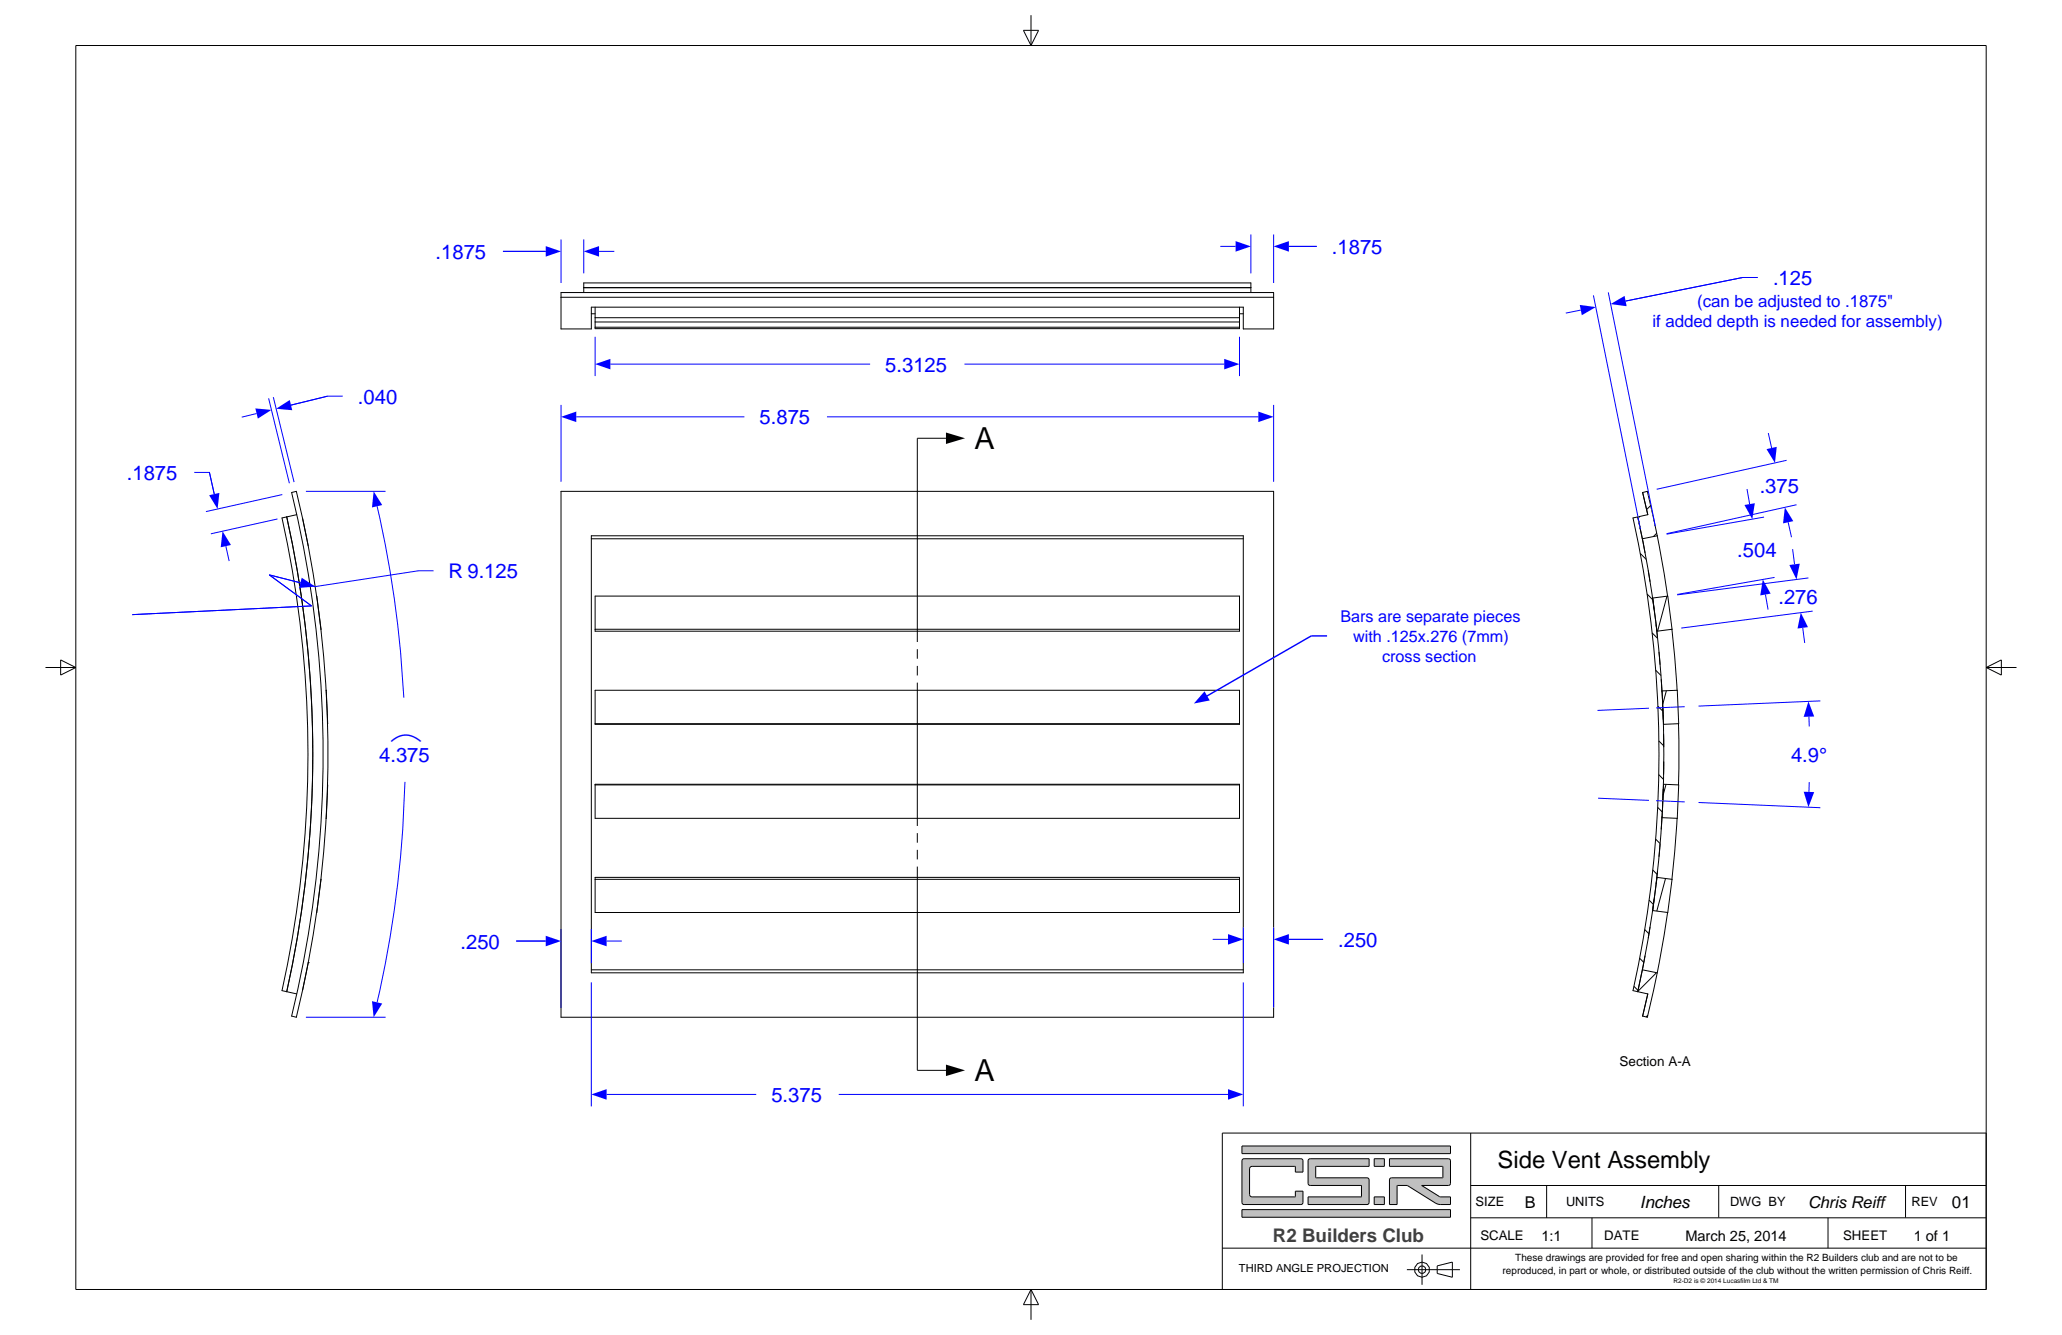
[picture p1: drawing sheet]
<svg xmlns="http://www.w3.org/2000/svg" width="432mm" height="279mm" viewBox="0 0 432 279" stroke-linecap="round" stroke-linejoin="round" font-family="sans-serif">
<g fill="none" stroke="#000" stroke-width=".21">
<path d="M198.1 91.7h-6v42.7M117.5 102.8h149.2v110.1h-149.2zM123.8 112.1h136.6v91.5h-136.6zM123.8 112.8h136.6M124.6 124.8h135v7.3h-135zM124.6 131.7h135M192.1 135.9v2M192.1 139.4v2M124.6 144.5h135v7.1h-135zM124.6 151.5h135M192.1 142.9v30M124.6 164.1h135v7.2h-135z"/>
<path d="M124.6 164.3h135M192.1 174.4v2M192.1 177.9v2M124.6 183.6h135v7.4h-135zM124.6 184h135M192.1 181.4v42.6h6M123.8 203h136.6"/>
</g>
<path d="M198.1 90.5l4 1.2-4 1.2zM198.1 222.8l4 1.2-4 1.2z" fill="#000"/>
<path d="M117.5 87.2l3.2-1.1v2.2z" fill="#00f"/>
<path d="M120.7 87.2h35.2" fill="none" stroke="#00f" stroke-width=".21"/>
<path d="M263.5 86.1l3.2 1.1-3.2 1.1z" fill="#00f"/>
<path d="M117.5 84.7v16.1M173.2 87.2h90.3M266.7 84.7v16.1" fill="none" stroke="#00f" stroke-width=".21"/>
<path d="M123.8 229.1l3.2-1.1v2.2z" fill="#00f"/>
<path d="M127 229.1h31.4" fill="none" stroke="#00f" stroke-width=".21"/>
<path d="M257.2 228l3.2 1.1-3.2 1.1z" fill="#00f"/>
<path d="M108.1 196.9h6.2M123.8 205.6v26M260.4 205.6v26M175.6 229.1h81.6" fill="none" stroke="#00f" stroke-width=".21"/>
<path d="M114.3 195.8l3.2 1.1-3.2 1.1z" fill="#00f"/>
<path d="M108.1 196.9h6.2" fill="none" stroke="#00f" stroke-width=".21"/>
<path d="M123.8 196.9l3.2-1.1v2.2z" fill="#00f"/>
<path d="M117.5 194.4v16.5M123.8 194.4v7.2M127 196.9h3.2M269.9 196.6h7.2" fill="none" stroke="#00f" stroke-width=".21"/>
<path d="M257.2 195.5l3.2 1.1-3.2 1.1z" fill="#00f"/>
<path d="M254 196.6h3.2" fill="none" stroke="#00f" stroke-width=".21"/>
<path d="M266.7 196.6l3.2-1.1v2.2z" fill="#00f"/>
<path d="M105.3 52.6h9M260.4 194.1v7.5M266.7 194.1v16.8M269.9 196.6h7.2" fill="none" stroke="#00f" stroke-width=".21"/>
<path d="M117.5 61.2h149.2v7.6h-6.3v-4.5h-136.6v4.5h-6.3zM117.5 62.2h149.2M122.2 60.2h139.7M122.2 61.2v-2h139.7v2M123.8 65.7h.8M124.6 67.4h135M124.6 64.3v4.5h135v-4.5M124.6 66.5h135M124.6 68.5h135M259.6 65.7h.8" fill="none" stroke="#000" stroke-width=".21"/>
<path d="M114.3 51.5l3.2 1.1-3.2 1.1z" fill="#00f"/>
<path d="M105.3 52.6h9" fill="none" stroke="#00f" stroke-width=".21"/>
<path d="M122.2 52.6l3.2-1.1v2.2z" fill="#00f"/>
<path d="M117.5 50.1v9.1M122.2 50.1v7.1M128.6 52.6h-3.2M269.9 51.6h5.8" fill="none" stroke="#00f" stroke-width=".21"/>
<path d="M266.7 51.6l3.2-1.1v2.2z" fill="#00f"/>
<path d="M269.9 51.6h5.8" fill="none" stroke="#00f" stroke-width=".21"/>
<path d="M258.7 50.5l3.2 1.1-3.2 1.1z" fill="#00f"/>
<path d="M255.5 51.6h3.2M261.9 49.1v8.1M266.7 49.1v10.1" fill="none" stroke="#00f" stroke-width=".21"/>
<path d="M124.6 76.2l3.2-1.1v2.2z" fill="#00f"/>
<path d="M127.8 76.2h54.4" fill="none" stroke="#00f" stroke-width=".21"/>
<path d="M256.4 75.1l3.2 1.1-3.2 1.1z" fill="#00f"/>
<path d="M124.6 70.5v8.2M202 76.2h54.4M259.6 70.5v8.2M71.8 82.9h-3.2l-7.7 1.9" fill="none" stroke="#00f" stroke-width=".21"/>
<path d="M60 108.2a228.6 228.6 0 0 1 0 99.3 228.6 228.6 0 0 0 0-99.3zM61.1 103.1l1-.3a231.8 231.8 0 0 1 0 110.1l-1-.2a230.8 230.8 0 0 0 0-109.6zM62.1 107.7l-3 .7a227.6 227.6 0 0 1 0 98.9l3 .7M63.4 108.5l1.1 5.8M66.3 124.8l.9 6.9M67.2 131.7h.1M68.3 144.5l.3 7M68.6 164.3l-.3 7M67.2 184h.1M67.2 184l-.9 7M64.5 201.5l-1.1 5.7M64.5 201.5h.1" fill="none" stroke="#000" stroke-width=".21"/>
<path d="M53.5 85.5l3.3 .3-2.8 1.8z" fill="#00f"/>
<path d="M53.7 86.5l-3.1 .8" fill="none" stroke="#00f" stroke-width=".21"/>
<path d="M57.8 85.5l2.9-1.8 .5 2.2z" fill="#00f"/>
<path d="M56.2 83.4l4.4 17.7M57.2 83.1l4.4 17.8M68.6 82.9l-7.7 1.9M90.8 119.5h-3.2l-21.6 3.3" fill="none" stroke="#00f" stroke-width=".21"/>
<path d="M63.2 120.9l2.8 1.9-3.4 .2z" fill="#00f"/>
<path d="M66 122.8l-9.6-2.5 8.8 6.5-37.5 1.8" fill="none" stroke="#00f" stroke-width=".21"/>
<path d="M78.2 102.8l1.8 2.9-2.1 .5z" fill="#00f"/>
<path d="M79 106a228.5 228.5 0 0 1 5.6 40" fill="none" stroke="#00f" stroke-width=".21"/>
<path d="M77.9 209.5l2.1 .5-1.8 2.9z" fill="#00f"/>
<path d="M40.7 98.9h3.2l1 4.5M64.1 102.8h16.6M84.8 163.6a229.8 229.8 0 0 1-5.8 46.2M64.1 212.9h16.6" fill="none" stroke="#00f" stroke-width=".21"/>
<path d="M43.8 103.6l2.1-.4-.3 3.3z" fill="#00f"/>
<path d="M43.9 98.9l1 4.5" fill="none" stroke="#00f" stroke-width=".21"/>
<path d="M46.6 111.2l1.8 2.9-2.2 .4z" fill="#00f"/>
<path d="M47.3 114.3l.7 3.1M58.1 108.6l-13.9 3.1M59.1 103.5l-16 3.6" fill="none" stroke="#00f" stroke-width=".21"/>
<g fill="none" stroke="#000" stroke-width=".21">
<path d="M342.9 108.2h.1M343.4 108.1l-.4 .4M343.5 115.8l1.2 1.3M343.9 112.8l-.9-4.6a228.6 228.6 0 0 1 0 99.3l.9-4.5M343.9 112.8l.2 .8M344 103.1l1.1 4.6-3.1 .7a227.6 227.6 0 0 1 0 98.9l3.1 .7-1.1 4.7 1 .2 2-9.3M344 103.1l1-.3 2 9.3M344 103.1l1.1 4.6M344.1 113.7l.4 2M344.1 113.8l.1 .2M345.2 119.4l.3 2.3M345.7 105.8l-.9 .8"/>
<path d="M346.9 111.6l-.7 .7M347 112.1l2.2 12.7M347 112.1l-3.1 .7M344.9 124.3l1.2 1.2M346 132.5l1.1 1.1M346.1 125.1l.3 2.4M346.1 125.2l3.1-.4 .9 6.9-3.1 .4zM346.8 130.8l.3 2.5M347.4 136.5l.2 2.6M349.1 124.8l-2 7.3M350.1 131.7l1.1 12.8M346.7 140.3l1.1 1.1"/>
<path d="M347.2 147.8l1 1.1M347.4 155.1l1 1M347.9 142.2l.1 2.6M348.1 144.6l3.1-.1 .3 7-3.1 .1zM348.2 147.9l.1 2.7M348.4 153.7v2.6M348.4 159.4v2.7M349 144.6l-.8 2.8M351.5 151.5v12.8M346.7 175.6l.9 1M347.1 169l1 .9M347.4 162.1l1 1"/>
<path d="M347.6 176.7l-.2 2.5M348 170.9l-.1 2.6M348.3 165.2l-.1 2.6M348.4 164.1l3.1 .2-.3 7-3.1-.2zM348.9 164.2l-.6 2.2M351.2 171.3l-1.1 12.7M344.4 194.5l.9 .9M345.3 188.4l.9 .9M345.5 194l-.3 2.3M346.1 182.1l.9 .9M346.4 188.2l-.3 2.4M347 183.6l3.1 .4-.9 7-3.1-.4z"/>
<path d="M347.1 182.4l-.3 2.5M348.8 183.9l-1.9 6.8M349.2 191l-2.2 12.6M342.2 206.4l.8 .9M343.4 200.6l.8 .8M343.9 203l3.1 .6M344.1 202.2l-.2 .8M344.2 201.8l-.1 .1M344.5 200.1l-.4 2M345.1 212.5l-.4 .3M346.9 203.6l-3.9 3.9"/>
</g>
<path d="M373.8 106.2l1.7 2.9-2.1 .4z" fill="#00f"/>
<path d="M374.5 109.3l.7 3.1" fill="none" stroke="#00f" stroke-width=".21"/>
<path d="M369.9 94l2.2-.5-.4 3.4z" fill="#00f"/>
<path d="M370.3 90.6l.7 3.2M374.1 96.3l-27.2 6.1M376.2 105.6l-27.2 6.1" fill="none" stroke="#00f" stroke-width=".21"/>
<path d="M365.3 105.7l2.2-.4-.6 3.4z" fill="#00f"/>
<path d="M365.8 102.4l.6 3.1" fill="none" stroke="#00f" stroke-width=".21"/>
<path d="M369.1 121.3l1.7 2.9-2.2 .4z" fill="#00f"/>
<path d="M369.4 108.2l-20.4 3.6M369.7 124.4l.5 3.2M371.6 120.8l-20.4 3.6" fill="none" stroke="#00f" stroke-width=".21"/>
<path d="M374.7 118.2l2.2-.2-.7 3.3z" fill="#00f"/>
<path d="M375.4 114.9l.4 3.2" fill="none" stroke="#00f" stroke-width=".21"/>
<path d="M377.1 128.2l1.5 3.1-2.2 .2z" fill="#00f"/>
<path d="M377.5 131.4l.4 3.2M378.7 121l-27.5 3.5M379.6 127.9l-27.5 3.6M345.3 148.2l-10.8 .5M352.8 147.9l-6 .3M334.7 167.1l10.6 .4M346.8 167.6l6 .2" fill="none" stroke="#00f" stroke-width=".21"/>
<path d="M378.7 146.8l1.2 3.2h-2.2z" fill="#00f"/>
<path d="M378.8 150l.1 2" fill="none" stroke="#00f" stroke-width=".21"/>
<path d="M377.7 165.7l2.2 .1-1.2 3.1z" fill="#00f"/>
<path d="M368.1 58.1h-3.2l-24.5 4.9M381.2 146.7l-25.5 1.1M355.7 168l25.5 1M378.9 163.7l-.1 2" fill="none" stroke="#00f" stroke-width=".21"/>
<path d="M337.3 63.6l2.9-1.7 .4 2.2z" fill="#00f"/>
<path d="M364.9 58.1l-24.5 4.9" fill="none" stroke="#00f" stroke-width=".21"/>
<path d="M330.8 63.8l3.4 .5-3 1.7z" fill="#00f"/>
<path d="M331 64.9l-3.1 .6M333.7 61.8l9.8 49M336.8 61.2l9.8 49" fill="none" stroke="#00f" stroke-width=".21"/>
<path d="M274.6 133.1h3.3" fill="none" stroke="#00f" stroke-width=".3"/>
<path d="M252.2 144.7l1.1 1.9-3.3 .6z" fill="#00f"/>
<path d="M274.6 133.1l-21.9 12.6" fill="none" stroke="#00f" stroke-width=".3"/>
<path d="M15.9 9.5h400v260.4h-400zM214.3 6.4h3.2l-1.6 3.1zM215.9 3.2v6.3M9.5 139.7h6.4M12.7 138.1l3.2 1.6-3.2 1.6zM415.9 139.7h6.4M415.9 139.7l3.2-1.6v3.2zM215.9 269.9v6.3M215.9 269.9l1.6 3.1h-3.2z" fill="none" stroke="#000" stroke-width=".21"/>
<path d="M260.1 253.2v1.6h43.6v-1.6zM260.1 239.8v1.6h43.6v-1.6zM260.2 242.6l.3-.1 12.2 .1 .2 .3v2.4h-1.6l-.1-1.2-9.3 .1-.2 .4v5.4l.1 .3 .4 .2h9l.1-1.2h1.6l-.1 2.6-.4 .2-12.2-.1-.1-.4v-8.6zM291 242.5v1.6h11l.1 .1v2.3l-10.9 .1-.2 .3v5.2h1.6v-3.9l.1-.1h2l6.3 3.9 2.7 .1v-1.6h-2.2l-3.8-2.4h5.6l.3-.1 .1-.3v-4.7l-.1-.4zM274 242.6l-.1 .4v4.7l.2 .3 10.9 .1 .1 2.3-.1 .1h-11.1v1.6h12.4l.3-.2 .1-5-.2-.3-10.9-.1-.1-2.3 .1-.1h11.1v-1.6h-12.3zM287.8 250.5v1.6h2.1v-1.6zM287.8 242.5v1.6h2.1v-1.6z" fill-rule="evenodd" fill="#c0c0c0"/>
<g fill="none" stroke="#000" stroke-width=".21">
<path d="M256 237.1h159.9v32.8h-159.9zM260.1 239.8h43.6v1.6h-43.6zM308 237.1v32.8M260.1 253.2h43.6v1.6h-43.6zM260.2 242.6l.3-.1 12.2 .1 .2 .3v2.4h-1.6l-.1-1.2-9.3 .1-.2 .4v5.4l.1 .3 .4 .2h9l.1-1.2h1.6l-.1 2.6-.4 .2-12.2-.1-.1-.4v-8.6zM274 242.6l.4-.1h12.3v1.6h-11.1l-.1 .1 .1 2.3 10.9 .1 .2 .4-.1 4.9-.3 .2h-12.4v-1.6h11.1l.1-.1-.1-2.3-10.9-.1-.2-.3v-4.7zM287.8 242.5h2.1v1.6h-2.1zM287.8 250.5h2.1v1.6h-2.1zM291 242.5l12.6 .1 .1 .4v4.7l-.1 .3-.3 .1h-5.6l3.8 2.4h2.2v1.6h-2.1l-.8-.2-6.1-3.8h-2.1v4h-1.6v-5.2l.2-.3 10.8-.1 .1-.1v-2.3h-11.1zM308 248.1h107.9M308 254.9h107.9M323.9 248.1v6.8"/>
<path d="M333.4 254.9v6.3M359.9 248.1v6.7M382.8 254.9v6.3M399 248.1v6.7M256 261.2h159.9M294.6 265.7h11.1M297.8 262.6v6.3M301 264.9l3.1-.8v3.2l-3.1-.8z"/>
<circle cx="297.8" cy="265.7" r=".79"/>
<circle cx="297.8" cy="265.7" r="1.59"/>
</g>
<g font-size="6.3">
<text x="204.1" y="93.9">A</text>
<text x="204.1" y="226.2">A</text>
</g>
<text font-size="5" x="313.6" y="244.4">Side Vent Assembly</text>
<g font-size="4.2" fill="#00f">
<text x="278.9" y="53.2">.1875</text>
<text x="91.2" y="54.2">.1875</text>
<text x="371.3" y="59.7">.125</text>
<text x="185.4" y="77.8">5.3125</text>
<text x="74.9" y="84.5">.040</text>
<text x="159.1" y="88.8">5.875</text>
<text x="26.6" y="100.5">.1875</text>
<text x="368.5" y="103.1">.375</text>
<text x="363.8" y="116.6">.504</text>
<text x="93.9" y="120.9">R 9.125</text>
<text x="372.4" y="126.3">.276</text>
<text x="81.4" y="153.9">t</text>
<text x="79.4" y="159.5">4.375</text>
<text x="375.1" y="159.5">4.9°</text>
<text x="96.4" y="198.5">.250</text>
<text x="280.2" y="198.2">.250</text>
<text x="161.5" y="230.6">5.375</text>
</g>
<text font-size="3.9" fill="#404040" x="266.6" y="259.9">R2 Builders Club</text>
<g font-size="3.5" fill="#00f">
<text x="355.4" y="64.2">(can be adjusted to .1875&quot;</text>
<text x="346" y="68.4">if added depth is needed for assembly)</text>
</g>
<g font-size="3.5">
<text x="343.4" y="252.9">Inches</text>
<text x="408.8" y="252.9">01</text>
</g>
<g font-size="3.4" fill="#00f">
<text x="280.7" y="130.2">Bars are separate pieces</text>
<text x="283.3" y="134.4">with .125x.276 (7mm)</text>
<text x="289.4" y="138.6">cross section</text>
</g>
<g font-size="3.4">
<text x="319.3" y="252.8">B</text>
<text x="378.6" y="252.8">Chris Reiff</text>
</g>
<g font-size="3.1">
<text x="322.8" y="259.7">1:1</text>
<text x="352.9" y="259.7">March 25, 2014</text>
<text x="400.7" y="259.7">1 of 1</text>
</g>
<g font-size="2.8">
<text x="339.2" y="223.1">Section A-A</text>
<text x="310" y="259.5">SCALE</text>
<text x="335.9" y="259.5">DATE</text>
<text x="386" y="259.5">SHEET</text>
</g>
<g font-size="2.7">
<text x="309" y="252.5">SIZE</text>
<text x="327.9" y="252.4">UNITS</text>
<text x="362.3" y="252.4">DWG BY</text>
<text x="400.3" y="252.4">REV</text>
</g>
<text font-size="2.3" x="259.4" y="266.2">THIRD ANGLE PROJECTION</text>
<g font-size="2.1">
<text x="314.7" y="266.6">reproduced, in part or whole, or distributed outside of the club without the written permission of Chris Reiff.</text>
<text x="317.3" y="264">These drawings are provided for free and open sharing within the R2 Builders club and are not to be</text>
</g>
<text font-size="1.4" x="350.5" y="268.6">R2-D2 is © 2014 Lucasfilm Ltd &amp; TM</text>
</svg>
